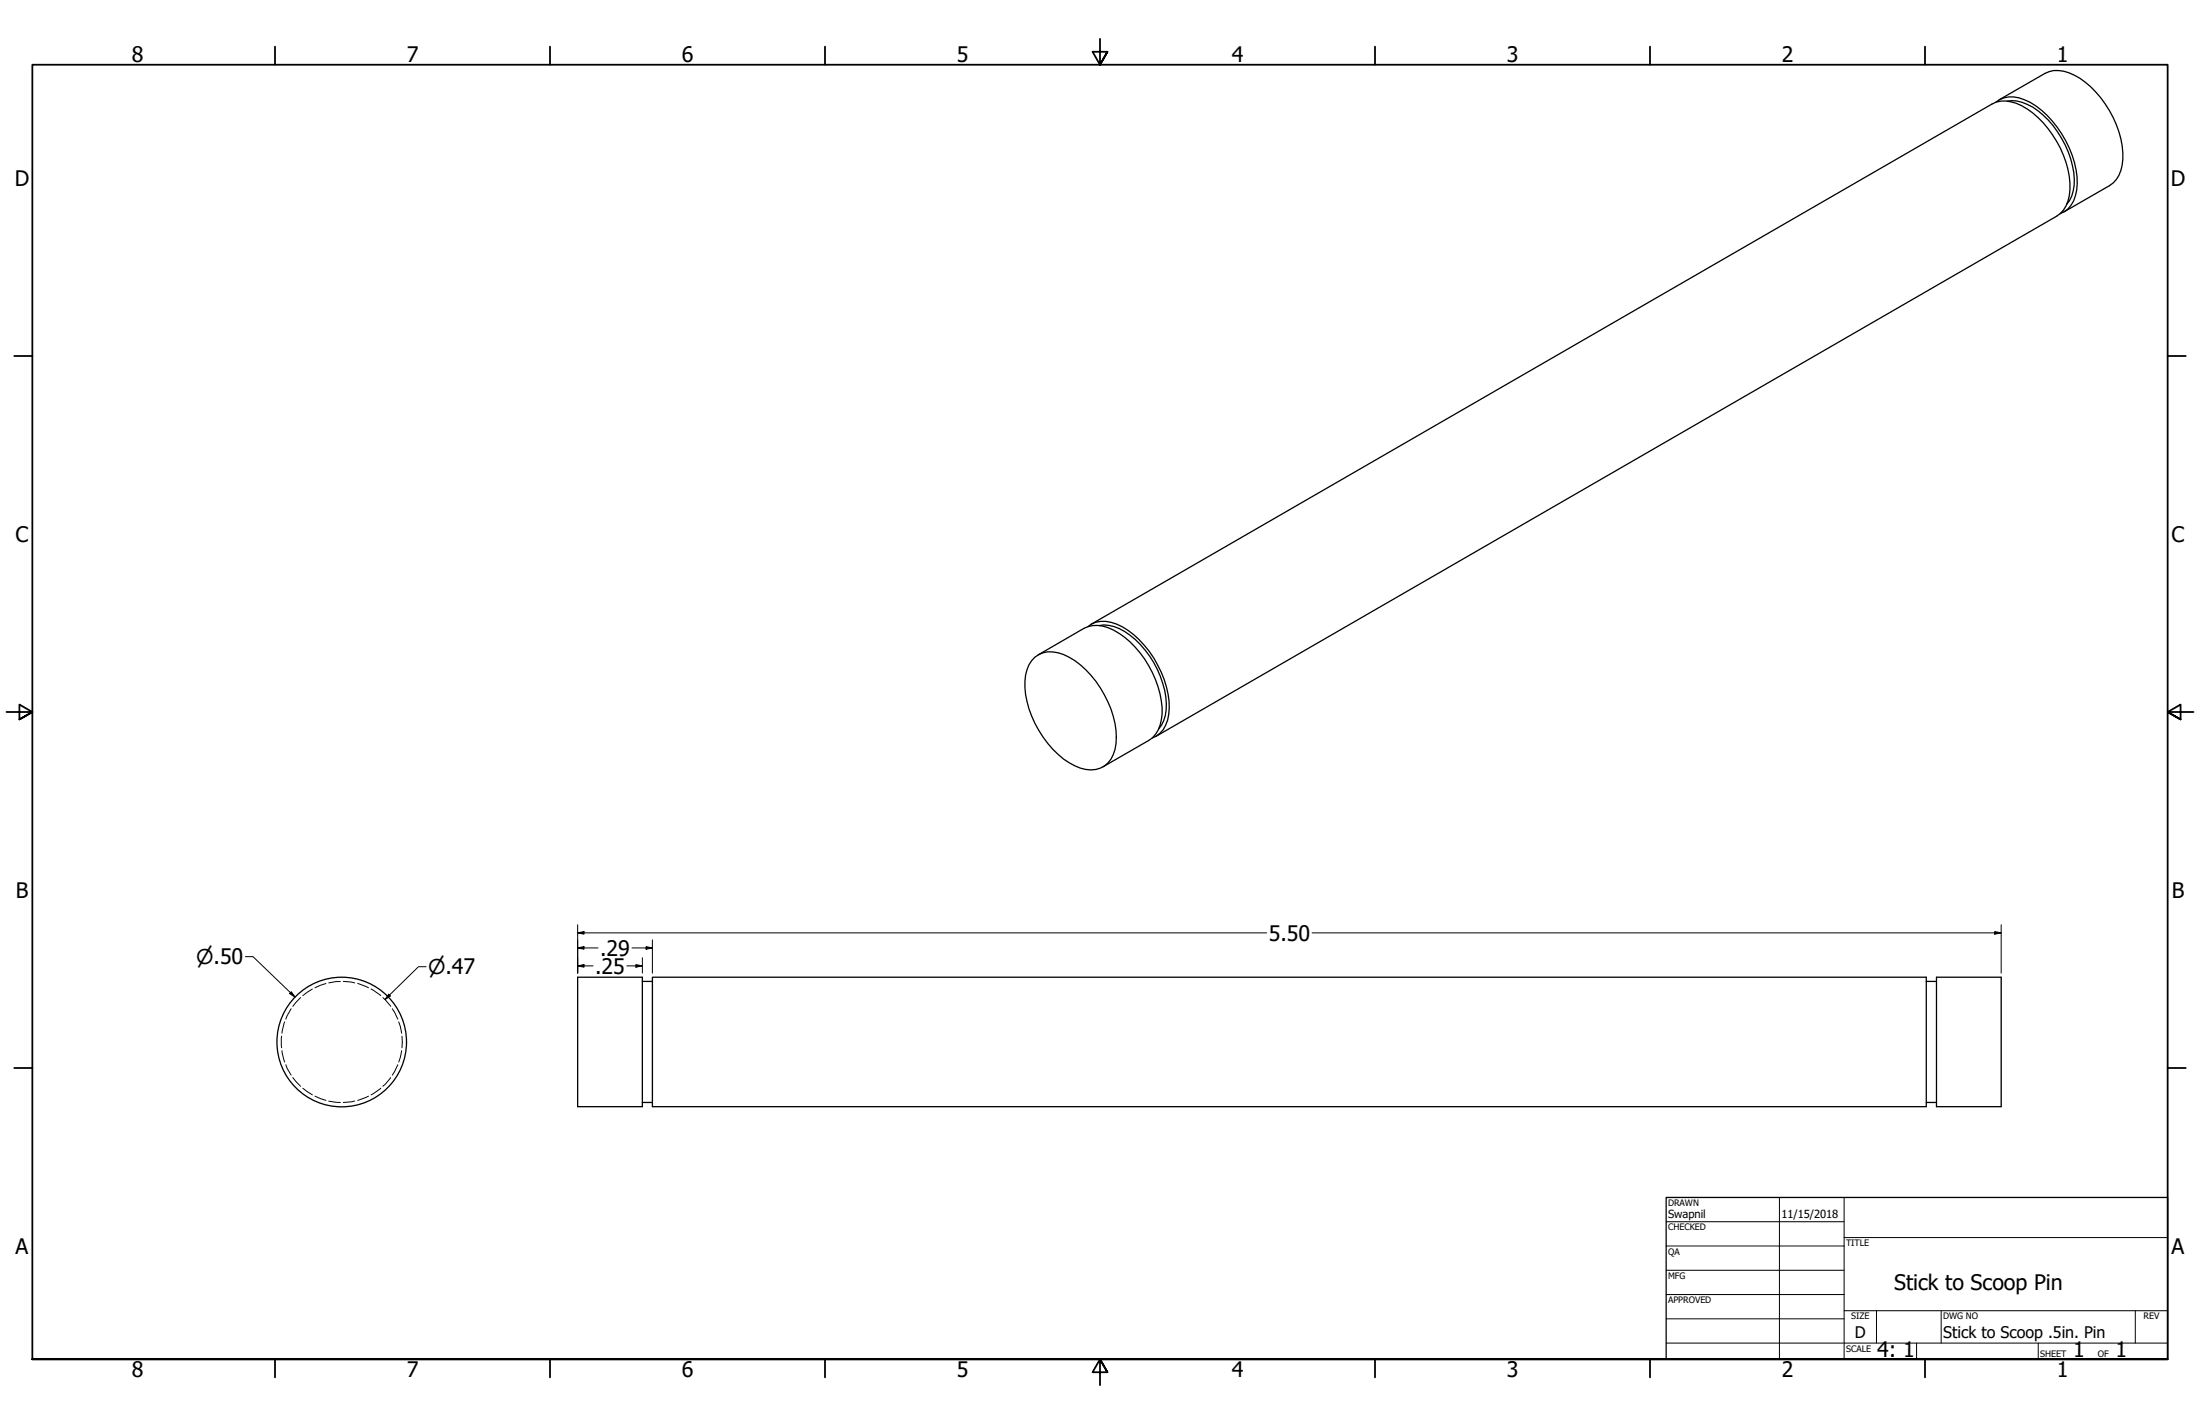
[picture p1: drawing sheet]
<svg xmlns="http://www.w3.org/2000/svg" width="864mm" height="559mm" viewBox="0 0 864 559" stroke-linecap="round" stroke-linejoin="round" font-family="sans-serif">
<!-- layer: Hidden (ANSI) -->
<g fill="none" stroke="#000" stroke-width=".39">
<path d="M114.3 395.9l-2.1 4M118 391.5l-3.1 3.4M122.6 388.1l-3.7 2.6M128 386l-4.4 1.6M133.6 385.2l-4.6 .5M134.7 385.1l4.6 .6M140.4 386l4.3 1.6M145.7 388.1l3.8 2.6M150.3 391.5l3.1 3.4M154 395.9l2.1 4M110.6 406.6v4.6M110.7 412.3l1.1 4.5"/>
<path d="M111.8 401l-1.1 4.4M112.2 417.8l2.1 4.1M156.1 417.8l-2.1 4.1M156.5 401l1.2 4.4M157.7 412.3l-1.2 4.5M157.8 406.6v4.6M114.9 422.8l3.1 3.5M118.9 427l3.7 2.6M123.6 430.1l4.4 1.7M129 432.1l4.6 .5M139.3 432.1l-4.6 .5M144.7 430.1l-4.3 1.7"/>
<path d="M149.5 427l-3.8 2.6M153.4 422.8l-3.1 3.5"/>
</g>
<!-- layer: Visible (ANSI) -->
<g fill="none" stroke="#000" stroke-width=".51">
<path d="M784.7 39.2l18-10.4a12.2 12.2 0 0 1 11.6 .7 38.9 38.9 0 0 1 19 32.9 12.1 12.1 0 0 1-5.2 10.4l-18 10.4M787.9 39.7a16.8 16.8 0 0 1 14.2 5.5 37.2 37.2 0 0 1 12.1 27.6 12.6 12.6 0 0 1-2.9 7.4M783.4 40.1a10.6 10.6 0 0 1 11.4-.9 35.6 35.6 0 0 1 17.5 18.9 26.4 26.4 0 0 1 1.7 20.7 9.2 9.2 0 0 1-5.3 5.1M406.3 257.9a10.5 10.5 0 0 1 11.2-1 37.7 37.7 0 0 1 19.5 24.2 23.7 23.7 0 0 1 0 15 9.6 9.6 0 0 1-12.9 5.3 35.6 35.6 0 0 1-19.1-20.3 25.5 25.5 0 0 1-1.1-20.2zM407.5 257l18-10.4a12.2 12.2 0 0 1 11.6 .7 39.1 39.1 0 0 1 19.1 32.9 12.1 12.1 0 0 1-5.3 10.4l-18 10.3M427 245.9a10.6 10.6 0 0 1 11.3-1 37.9 37.9 0 0 1 19.6 24.7 22.7 22.7 0 0 1-.3 14.9 9.2 9.2 0 0 1-5.4 5.1M428.3 245l353.6-204.2a12 12 0 0 1 11.7 .7 39.1 39.1 0 0 1 18.9 32.9 12.1 12.1 0 0 1-5.2 10.4l-353.6 204.2M431.5 245.5a15.1 15.1 0 0 1 12.1 3.8 36.7 36.7 0 0 1 14.2 29.2 12.6 12.6 0 0 1-2.9 7.4M226.8 383.5h25.4v50.8h-25.4zM252.2 385.1h3.9M256.1 383.5h500.1v50.8h-500.1zM756.2 385.1h4"/>
<path d="M760.2 383.5h25.4v50.8h-25.4zM252.2 432.6h3.9M756.2 432.6h4"/>
<circle cx="134.1" cy="408.9" r="25.4"/>
</g>
<!-- layer: Border (ANSI) -->
<g fill="none" stroke="#000" stroke-width=".7">
<path d="M107.9 18.3v7.1M215.9 18.3v7.1M323.8 18.3v7.1M431.8 15.2v10.2l-2.9-5.1h5.8l-2.9 5.1 2.9-5.1M539.8 18.3v7.1M647.7 18.3v7.1M755.6 18.3v7.1M5.6 139.7h7.1M850.9 139.7h7.1M2.5 279.4h10.2l-5.1-2.9v5.8l5.1-2.9-5.1 2.9M861.1 279.4h-10.2l5.1-2.9v5.8l-5.1-2.9 5.1 2.9M5.6 419.1h7.1"/>
<path d="M850.9 419.1h7.1M12.7 533.4v-508h838.2v508h-838.2h838.2M107.9 533.4v7.1M215.9 533.4v7.1M323.8 533.4v7.1M434.7 538.5l-2.9-5.1 2.9 5.1h-5.8l2.9-5.1v10.2M539.8 533.4v7.1M647.7 533.4v7.1M755.6 533.4v7.1"/>
</g>
<!-- layer: Title (ANSI) -->
<g fill="none" stroke="#000" stroke-width=".39">
<path d="M654 479.4h69.9M698.5 469.9v63.5M723.9 469.9v63.5M654 488.9h69.9M654 498.5h69.9M723.9 485.6h127M654 508h69.9M654 517.5h69.9M723.9 514.3h127M736.6 514.3v12.7M762 514.3v12.7M838.2 514.3v12.7"/>
<path d="M654 527h196.9M752.3 527v6.4M800.1 527v6.4"/>
</g>
<path d="M654 469.9h196.9v63.5h-196.9z" fill="none" stroke="#000" stroke-width=".51"/>
<!-- layer: Dimension (ANSI) -->
<g fill="none" stroke="#000" stroke-width=".39">
<path d="M96.3 375.4h3l16.5 15.9M167.3 379.3h-3l-13.2 12.9M226.8 379l2.4-.5v1zM226.8 372l2.4-.5v1zM226.8 366.1l2.4-.5v1zM226.8 379h6M226.8 362.9v19M226.8 372h8M226.8 366.1h270.4M246.1 379h6.1M248.1 372h8M249.6 378.5l2.6 .5-2.6 .5z"/>
<path d="M252.2 375.9v6M253.6 371.5l2.5 .5-2.5 .5zM256.1 368.8v13.1M515 366.1h270.6M783 365.6l2.6 .5-2.6 .5zM785.6 362.9v19M114.4 389.2l1.4 2.1-2.1-1.4zM152.6 390.1l.7 .7-2.2 1.4z"/>
</g>
<g fill="#000">
<path d="M226.8 379l2.4-.5v1z" fill-rule="evenodd"/>
<path d="M226.8 372l2.4-.5v1z" fill-rule="evenodd"/>
<path d="M226.8 366.1l2.4-.5v1z" fill-rule="evenodd"/>
<path d="M249.6 378.5l2.6 .5-2.6 .5z" fill-rule="evenodd"/>
<path d="M253.6 371.5l2.5 .5-2.5 .5z" fill-rule="evenodd"/>
<path d="M783 365.6l2.6 .5-2.6 .5z" fill-rule="evenodd"/>
<path d="M114.4 389.2l1.4 2.1-2.1-1.4z" fill-rule="evenodd"/>
<path d="M152.6 390.1l.7 .7-2.2 1.4z" fill-rule="evenodd"/>
</g>
<g font-size="8.4">
<text x="51.7" y="24.4">8</text>
<text x="159.6" y="24.4">7</text>
<text x="267.6" y="24.4">6</text>
<text x="375.5" y="24.4">5</text>
<text x="483.5" y="24.4">4</text>
<text x="591.4" y="24.4">3</text>
<text x="699.4" y="24.4">2</text>
<text x="807.3" y="24.4">1</text>
<text x="5.8" y="72.9">D</text>
<text x="852.1" y="72.9">D</text>
<text x="6.1" y="212.6">C</text>
<text x="852.4" y="212.6">C</text>
<text x="6.2" y="352.3">B</text>
<text x="852.5" y="352.3">B</text>
<text x="498" y="369.1">5.50</text>
<text x="235.6" y="375">.29</text>
<text x="233.6" y="382.1">.25</text>
<text x="6.1" y="492">A</text>
<text x="852.4" y="492">A</text>
<text x="743.5" y="506.1">Stick to Scoop Pin</text>
<text x="736.9" y="532.6">4: 1</text>
<text x="813.8" y="532.6">1</text>
<text x="830.5" y="532.6">1</text>
<text x="51.7" y="540.5">8</text>
<text x="159.6" y="540.5">7</text>
<text x="267.6" y="540.5">6</text>
<text x="375.5" y="540.5">5</text>
<text x="483.5" y="540.5">4</text>
<text x="591.4" y="540.5">3</text>
<text x="699.4" y="540.5">2</text>
<text x="807.3" y="540.5">1</text>
</g>
<g font-size="8">
<text x="77" y="378.3">⌀.50</text>
<text x="168.1" y="382.3">⌀.47</text>
</g>
<g font-size="6.3">
<text x="728.1" y="524.9">D</text>
<text x="762.8" y="525">Stick to Scoop .5in. Pin</text>
</g>
<g font-size="4.4">
<text x="654.8" y="477.8">Swapnil</text>
<text x="699.3" y="478">11/15/2018</text>
</g>
<g font-size="3.5">
<text x="654.8" y="473.2">DRAWN</text>
<text x="654.8" y="482.8">CHECKED</text>
<text x="724.7" y="488.9">TITLE</text>
<text x="654.8" y="492.3">QA</text>
<text x="654.8" y="501.8">MFG</text>
<text x="654.8" y="511.4">APPROVED</text>
<text x="726.7" y="517.7">SIZE</text>
<text x="762.8" y="517.7">DWG NO</text>
<text x="841.4" y="517.7">REV</text>
<text x="724.7" y="530.4">SCALE</text>
<text x="800.9" y="532.6">SHEET</text>
<text x="823.5" y="532.6">OF</text>
</g>
</svg>
